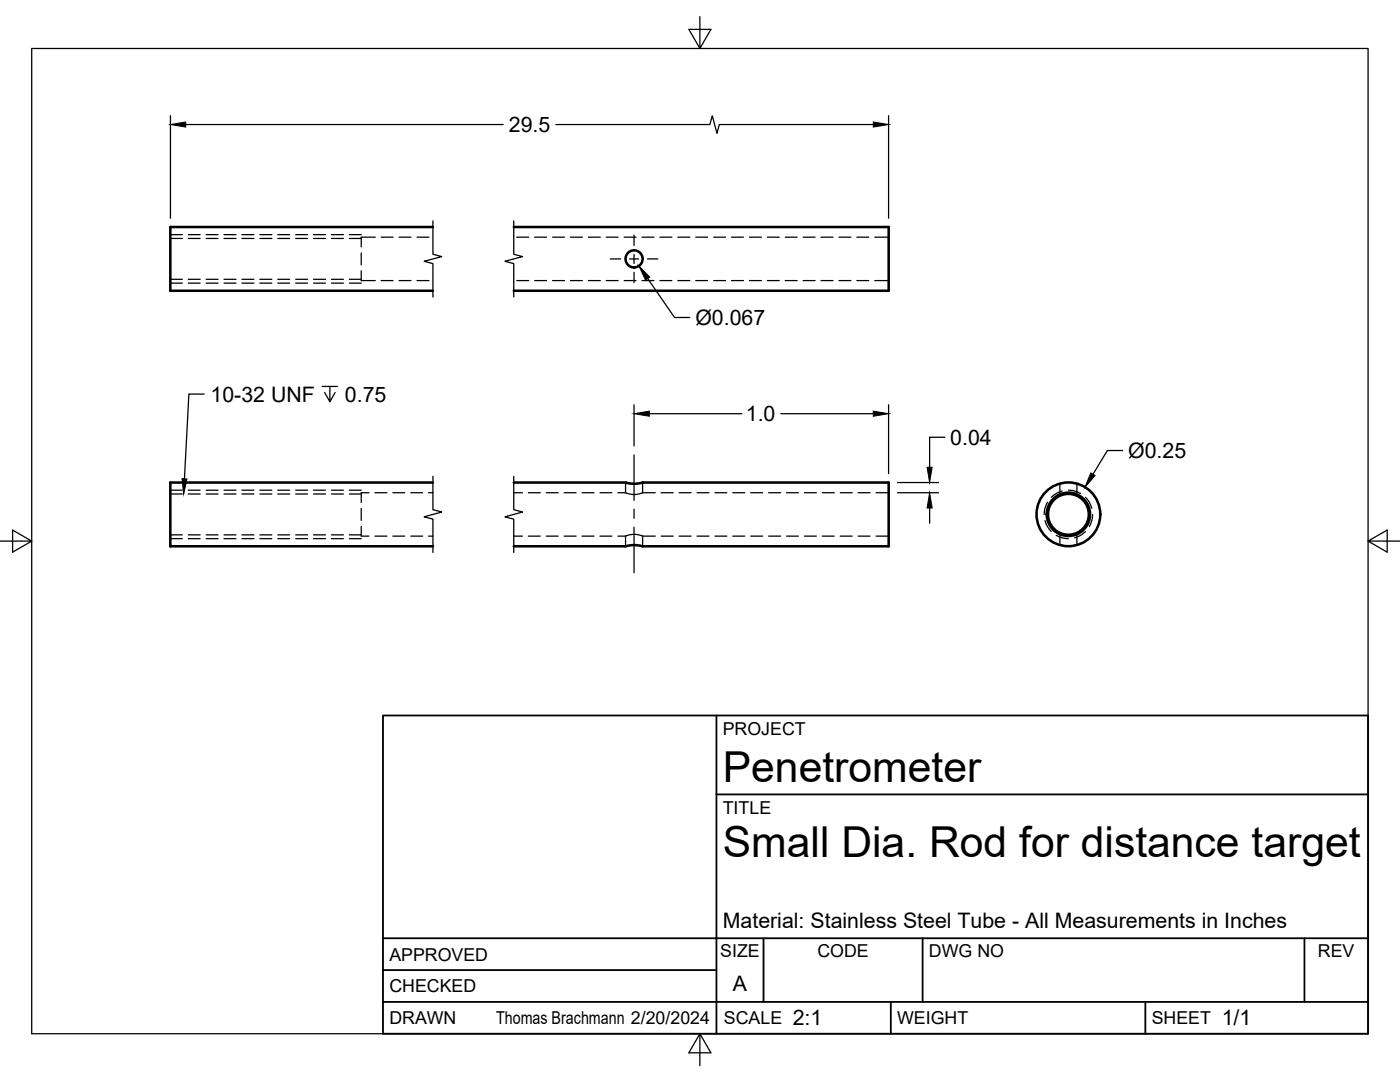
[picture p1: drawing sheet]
<svg xmlns="http://www.w3.org/2000/svg" width="279mm" height="216mm" viewBox="0 0 279 216" stroke-linecap="round" stroke-linejoin="round" font-family="sans-serif">
<!-- layer: Hidden -->
<g fill="none" stroke="#000" stroke-width=".25">
<path d="M34 47.6h2.4M34 55.7h2.4M37.6 47.6h2.3M37.6 55.7h2.3M41.1 47.6h2.4M41.1 55.7h2.4M44.7 47.6h2.4M44.7 55.7h2.4M48.3 47.6h2.4M48.3 55.7h2.4M51.9 47.6h2.4M51.9 55.7h2.4"/>
<path d="M55.4 47.6h2.4M55.4 55.7h2.4M59 47.6h2.4M59 55.7h2.4M62.6 47.6h2.4M62.6 55.7h2.4M66.1 47.6h2.4M66.1 55.7h2.4M69.7 47.6h2.4M69.7 55.7h2.4M72.1 54v2h2.8M72.1 50.5v2.4"/>
<path d="M74.9 47.3h-2.8v2M76.1 47.3h2.3M76.1 56h2.3M79.7 47.3h2.3M79.7 56h2.3M83.2 47.3h2.4M83.2 56h2.4M103.1 47.3h2.4M103.1 56h2.4M106.7 47.3h2.4M106.7 56h2.4M110.3 47.3h2.3"/>
<path d="M110.3 56h2.3M113.8 47.3h2.4M113.8 56h2.4M117.4 47.3h2.4M117.4 56h2.4M121 47.3h2.4M121 56h2.4M124.6 47.3h2.3M124.6 56h2.3M128.1 47.3h2.4M128.1 56h2.4M131.7 47.3h2.4"/>
<path d="M131.7 56h2.4M135.3 47.3h2.4M135.3 56h2.4M138.9 47.3h2.3M138.9 56h2.3M142.4 47.3h2.4M142.4 56h2.4M146 47.3h2.4M146 56h2.4M149.6 47.3h2.4M149.6 56h2.4M153.1 47.3h2.4"/>
<path d="M153.1 56h2.4M156.7 47.3h2.4M156.7 56h2.4M160.3 47.3h2.4M160.3 56h2.4M163.9 47.3h2.3M163.9 56h2.3M167.4 47.3h2.4M167.4 56h2.4M171 47.3h2.4M171 56h2.4M174.6 47.3h2.8"/>
<path d="M174.6 56h2.8M34 98.6h2.4M37.6 98.6h2.3M41.1 98.6h2.4M44.7 98.6h2.4M48.3 98.6h2.4M51.9 98.6h2.4M55.4 98.6h2.4M59 98.6h2.4M62.6 98.6h2.4M66.1 98.6h2.4M69.7 98.6h2.4"/>
<path d="M73.6 98.3h-1.5v2M74.8 98.3h2.4M78.4 98.3h2.4M82 98.3h2.3M85.5 98.3h.9M102.5 98.3h1.8M105.5 98.3h2.3M109 98.3h2.4M112.6 98.3h2.4M116.2 98.3h2.4M119.7 98.3h2.4M123.3 98.3h1.5"/>
<path d="M124.8 98.3l1.6 .4 .9-.1 .9-.3M124.8 96.3v2M128.2 98.3h2.6M128.2 96.3v2M132 98.3h2.3M135.5 98.3h2.4M139.1 98.3h2.4M142.7 98.3h2.4M146.2 98.3h2.4M149.8 98.3h2.4M153.4 98.3h2.4M157 98.3h2.3"/>
<path d="M160.5 98.3h2.4M164.1 98.3h2.4M167.7 98.3h2.4M171.3 98.3h2.3M174.8 98.3h2.6M211.5 96.5v2.2M214.9 96.5v2.2M34 106.7h2.4M37.6 106.7h2.3M41.1 106.7h2.4M44.7 106.7h2.4M48.3 106.7h2.4"/>
<path d="M51.9 106.7h2.4M55.4 106.7h2.4M59 106.7h2.4M62.6 106.7h2.4M66.1 106.7h2.4M69.7 106.7h2.4M72.1 105v2h1.5M72.1 101.5v2.3M74.8 107h2.4M78.4 107h2.4M82 107h2.3M85.5 107h.9"/>
<path d="M102.5 107h1.8M105.5 107h2.3M109 107h2.4M112.6 107h2.4M116.2 107h2.4M119.7 107h2.4M123.3 107h1.5M124.8 107l1.6-.4 .9 .1 .9 .3M124.8 107v2M128.2 107h2.6M128.2 107v2M132 107h2.3"/>
<path d="M135.5 107h2.4M139.1 107h2.4M142.7 107h2.4M146.2 107h2.4M149.8 107h2.4M153.4 107h2.4M157 107h2.3M160.5 107h2.4M164.1 107h2.4M167.7 107h2.4M171.3 107h2.3M174.8 107h2.6"/>
<path d="M211.5 106.6v2.2M214.9 106.6v2.2"/>
</g>
<!-- layer: Visible -->
<g fill="none" stroke="#000" stroke-width=".51">
<path d="M86.4 45.3h-52.4v12.7h52.4M102.5 45.3h74.9v12.7h-74.9M86.4 96.3h-52.4v12.7h52.4M102.5 96.3h22.4l1.2 .2 2.1-.2h49.2v12.7h-49.2l-1.2-.2-2.1 .2h-22.4"/>
<circle cx="126.5" cy="51.7" r="1.7"/>
<circle cx="213.2" cy="102.6" r="6.4"/>
<circle cx="213.2" cy="102.6" r="4.3"/>
<circle cx="213.2" cy="102.6" r="4.1"/>
</g>
<!-- layer: Hidden Narrow -->
<g fill="none" stroke="#000" stroke-width=".25">
<path d="M34 46.8h2.4M34 56.5h2.4M37.6 46.8h2.3M37.6 56.5h2.3M41.1 46.8h2.4M41.1 56.5h2.4M44.7 46.8h2.4M44.7 56.5h2.4M48.3 46.8h2.4M48.3 56.5h2.4M51.9 46.8h2.4M51.9 56.5h2.4"/>
<path d="M55.4 46.8h2.4M55.4 56.5h2.4M59 46.8h2.4M59 56.5h2.4M62.6 46.8h2.4M62.6 56.5h2.4M66.1 46.8h2.4M66.1 56.5h2.4M69.7 46.8h2.4M69.7 56.5h2.4M34 97.8h2.4M37.6 97.8h2.3"/>
<path d="M41.1 97.8h2.4M44.7 97.8h2.4M48.3 97.8h2.4M51.9 97.8h2.4M55.4 97.8h2.4M59 97.8h2.4M62.6 97.8h2.4M66.1 97.8h2.4M69.7 97.8h2.4M212 98a4.9 4.9 0 0 0-2.2 1.2M213.2 97.8a4.8 4.8 0 0 1 2.4 .7M216.6 99.2a4.8 4.8 0 0 1 1.3 2.2"/>
<path d="M34 107.5h2.4M37.6 107.5h2.3M41.1 107.5h2.4M44.7 107.5h2.4M48.3 107.5h2.4M51.9 107.5h2.4M55.4 107.5h2.4M59 107.5h2.4M62.6 107.5h2.4M66.1 107.5h2.4M69.7 107.5h2.4M208.6 103.9a4.7 4.7 0 0 0 1.2 2.1"/>
<path d="M209 100.2a4.8 4.8 0 0 0-.6 2.4M210.8 106.8a4.8 4.8 0 0 0 2.4 .7M216.6 106.1a4.6 4.6 0 0 1-2.1 1.2M218.1 102.7a4.8 4.8 0 0 1-.7 2.4"/>
</g>
<!-- layer: Border -->
<path d="M6.3 9.7h266.7v196.6h-266.7zM139.7 3.3v6.4l2.2-3.8h-4.4l2.2 3.8M0 108h6.3l-3.8-2.2v4.4l3.8-2.2M273 108l3.8 2.2v-4.4l-3.8 2.2h6.4M139.7 206.3l-2.2 3.8h4.4l-2.2-3.8v6.3" fill="none" stroke="#000" stroke-width=".25"/>
<!-- layer: Titleblock -->
<path d="M76.4 142.8h196.6v63.5h-196.6zM143 158.5h130M143 142.8v63.5M76.4 199.9h196.6M76.4 193.6h66.6M76.4 187.2h196.6M152.4 187.2v12.7M177.8 199.9v6.4M184.1 187.2v12.7M228.6 199.9v6.4M260.3 187.2v12.7" fill="none" stroke="#000" stroke-width=".36"/>
<!-- layer: Break Lines -->
<path d="M86.4 44.1v6.6l1.8 .5-3.6 .9 1.8 .5v6.7M102.5 44.1v6.6l1.8 .5-3.5 .9 1.7 .5v6.7M86.4 95v6.7l1.8 .5-3.6 .9 1.8 .5v6.6M102.5 95v6.7l1.8 .5-3.5 .9 1.7 .5v6.6" fill="none" stroke="#000" stroke-width=".25"/>
<!-- layer: FD_Dimensions -->
<g fill="none" stroke="#000" stroke-width=".25">
<path d="M34 23.1v20.4M37.1 24.8h63.3M110.9 24.8h30.8l.5-1.7 .9 3.5 .5-1.8h30.7M177.3 23.1v20.4M129.2 55.6l5.4 7.8h3.1M126.5 80.8v8.2M129.6 82.6h18.4M155.8 82.6h18.5M177.3 80.8v13.7M179.1 96.3h8.2M179.1 98.3h8.2M188.6 87.2h-3.1v6"/>
<path d="M224 89.9h-3l-2.9 4.7M185.5 101.4v3"/>
</g>
<path d="M34 24.8l3.1-.5v1.1zM174.3 24.3l3 .5-3 .6zM127.5 53.1l2.2 2.2-.9 .6zM126.5 82.6l3.1-.6v1.1zM174.3 82l3 .6-3 .5zM185 93.2h1l-.5 3.1zM217.7 94.4l.8 .5-2 2.3zM185.5 98.3l.5 3.1h-1z" fill="#000" stroke="#000" stroke-width=".2"/>
<!-- layer: Smart Centers -->
<path d="M121.8 51.7h2.1M125.6 51.7h1.8M126.5 46.9v2.1M126.5 50.8v1.8M126.5 54.3v2.1M129.2 51.7h2.1M126.5 90.8v9M126.5 101.6v1.8M126.5 105.2v9.1" fill="none" stroke="#000" stroke-width=".25"/>
<!-- layer: Hole Notes -->
<path d="M40.7 78.6h-3l-.9 16.9M64.3 77.1h3.1M65.8 77.1v3.1l-1-1.9M66.9 78.3l-1.1 1.9" fill="none" stroke="#000" stroke-width=".25"/>
<path d="M36.3 95.5l1 .1-.6 3z" fill="#000" stroke="#000" stroke-width=".2"/>
<g font-size="8.5">
<text x="144.3" y="156">Penetrometer</text>
<text x="144.3" y="171">Small Dia. Rod for distance target</text>
</g>
<g font-size="4.3">
<text x="101.6" y="26.4">29.5</text>
<text x="138.8" y="64.8">Ø0.067</text>
<text x="42" y="80.2">10-32 UNF</text>
<text x="68.8" y="80.2">0.75</text>
<text x="148.8" y="84.1">1.0</text>
<text x="189.7" y="88.8">0.04</text>
<text x="225.1" y="91.4">Ø0.25</text>
<text x="144.3" y="185.2">Material: Stainless Steel Tube - All Measurements in Inches</text>
<text x="146.3" y="197.7">A</text>
<text x="158.2" y="204.6">2:1</text>
<text x="243.8" y="204.6">1/1</text>
</g>
<g font-size="3.5">
<text x="144.3" y="146.6">PROJECT</text>
<text x="144.3" y="162.3">TITLE</text>
<text x="77.7" y="191.7">APPROVED</text>
<text x="143.7" y="191">SIZE</text>
<text x="163.1" y="191">CODE</text>
<text x="185.4" y="191">DWG NO</text>
<text x="263" y="191">REV</text>
<text x="77.7" y="198">CHECKED</text>
<text x="77.7" y="204.4">DRAWN</text>
<text x="99" y="204.4">Thomas Brachmann 2/20/2024</text>
<text x="144.5" y="204.4">SCALE</text>
<text x="179" y="204.4">WEIGHT</text>
<text x="229.8" y="204.4">SHEET</text>
</g>
</svg>
